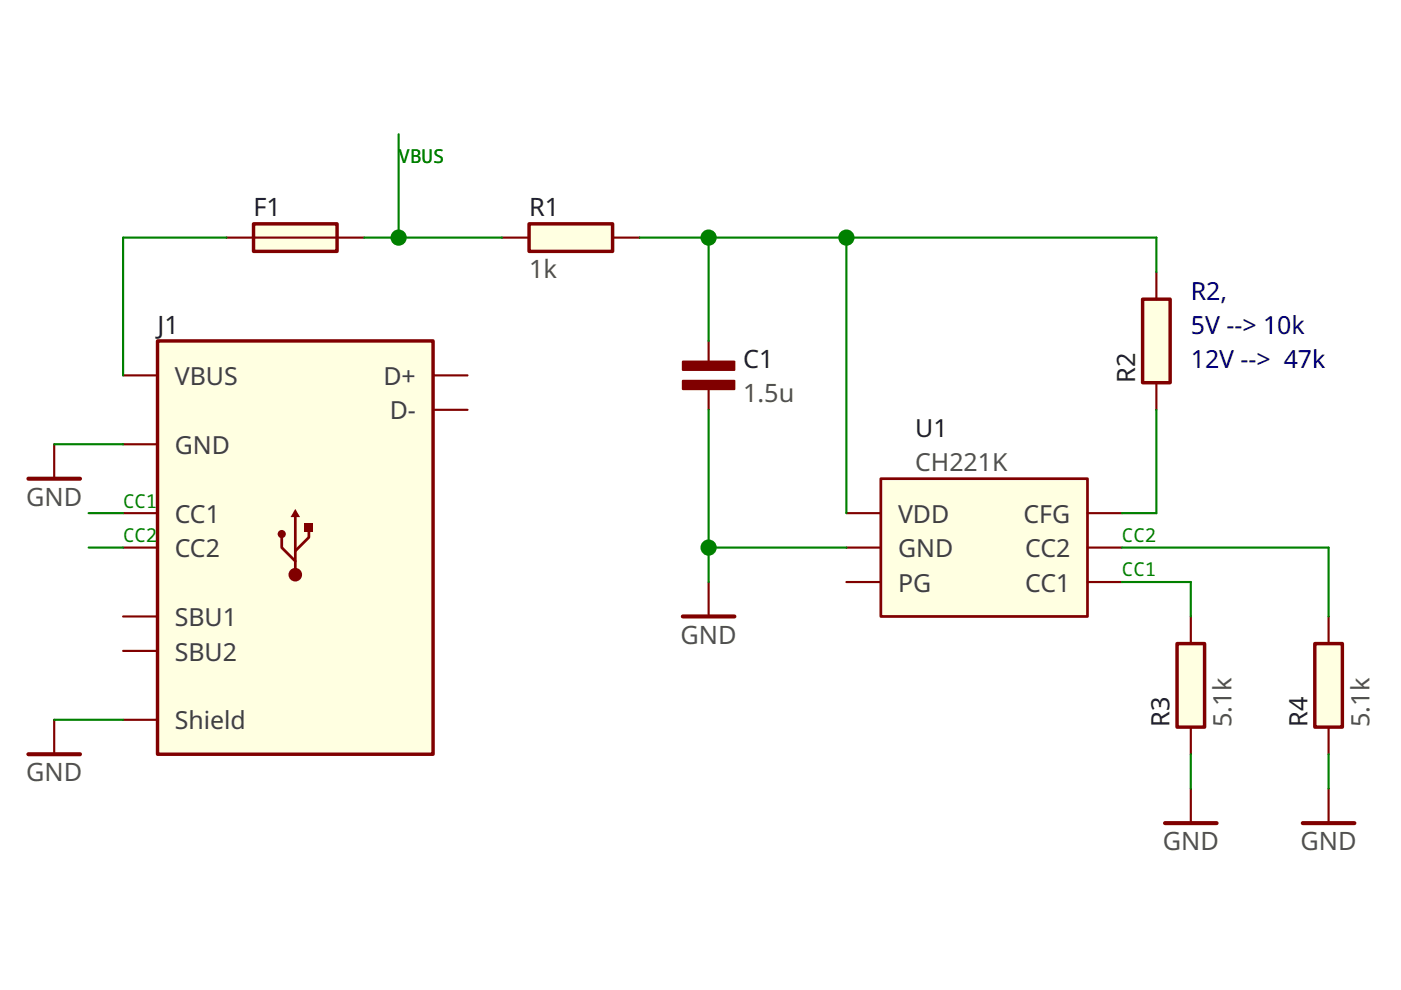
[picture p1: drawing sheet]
<svg xmlns="http://www.w3.org/2000/svg" width="297mm" height="210mm" viewBox="0 0 297 210" stroke-linecap="round" stroke-linejoin="round" font-family="sans-serif">
<path d="M112.2 47.5h17.7v5.8h-17.7z" fill-rule="evenodd" fill="#ffffe1" stroke="#800000" stroke-width=".73"/>
<path d="M106.4 50.4h5.8M129.9 50.4h5.7" fill="none" stroke="#800000" stroke-width=".46"/>
<path d="M242.3 63.4h5.8v17.7h-5.8z" fill-rule="evenodd" fill="#ffffe1" stroke="#800000" stroke-width=".73"/>
<path d="M245.2 57.7v5.7M150.2 72.3v4.4M150.2 82.5v4.4M245.2 81.1v5.8" fill="none" stroke="#800000" stroke-width=".46"/>
<g fill="#800000" stroke="#800000" stroke-width=".43">
<path d="M144.8 76.7h10.9v1.7h-10.9z" fill-rule="evenodd"/>
<path d="M144.8 80.7h10.9v1.8h-10.9z" fill-rule="evenodd"/>
</g>
<path d="M33.4 72.3h58.4v87.6h-58.4z" fill-rule="evenodd" fill="#ffffe1" stroke="#800000" stroke-width=".73"/>
<g fill="#800000">
<path d="M62.6 107.9l1 1.7h-2z"/>
<path d="M64.6 110.9h1.7v1.8h-1.7z" fill-rule="evenodd"/>
<circle cx="59.7" cy="113.2" r=".86"/>
<circle cx="62.6" cy="121.9" r="1.44"/>
</g>
<path d="M59.7 113.2v2.9l2.9 2.9M62.6 109.6v12.3M65.5 111.8v2.1l-2.9 2.9" fill="none" stroke="#800000" stroke-width=".58"/>
<path d="M26.1 79.6h7.3M91.8 79.6h7.3M11.5 94.2v7.3M26.1 94.2h7.3M91.8 86.9h7.3M26.1 116.1h7.3M26.1 108.8h7.3M26.1 138h7.3M26.1 130.7h7.3M150.2 123.4v7.3M26.1 152.6h7.3M252.5 167.2v7.3" fill="none" stroke="#800000" stroke-width=".46"/>
<path d="M6 101.5h11M144.8 130.7h10.9M247 174.5h11" fill="none" stroke="#800000" stroke-width=".86"/>
<path d="M249.6 136.5h5.8v17.7h-5.8z" fill-rule="evenodd" fill="#ffffe1" stroke="#800000" stroke-width=".73"/>
<path d="M252.5 130.7v5.8M252.5 154.2v5.7M281.7 167.2v7.3" fill="none" stroke="#800000" stroke-width=".46"/>
<path d="M276.2 174.5h11" fill="none" stroke="#800000" stroke-width=".86"/>
<path d="M186.8 101.5h43.8v29.2h-43.8z" fill-rule="evenodd" fill="#ffffe1" stroke="#800000" stroke-width=".58"/>
<path d="M179.5 108.8h7.3M179.5 116.1h7.3M230.6 108.8h7.3M230.6 116.1h7.3M179.5 123.4h7.3M230.6 123.4h7.3" fill="none" stroke="#800000" stroke-width=".46"/>
<path d="M53.8 47.5h17.7v5.8h-17.7z" fill-rule="evenodd" fill="#ffffe1" stroke="#800000" stroke-width=".73"/>
<path d="M48 50.4h29.2" fill="none" stroke="#800000" stroke-width=".46"/>
<path d="M278.8 136.5h5.8v17.7h-5.8z" fill-rule="evenodd" fill="#ffffe1" stroke="#800000" stroke-width=".73"/>
<path d="M281.7 130.7v5.8M11.5 152.6v7.3M281.7 154.2v5.7" fill="none" stroke="#800000" stroke-width=".46"/>
<path d="M6 159.9h11" fill="none" stroke="#800000" stroke-width=".86"/>
<g fill="none" stroke="#008000" stroke-width=".46">
<path d="M84.5 28.5v21.9M48 50.4h-21.9v29.2M77.2 50.4h29.2M135.6 50.4h109.6v7.3M150.2 50.4v21.9M179.5 50.4v58.4M11.5 94.2h14.6M150.2 86.9v36.5M245.2 86.9v21.9h-7.3M18.8 116.1h7.3M18.8 108.8h7.3M150.2 116.1h29.3"/>
<path d="M237.9 116.1h43.8v14.6M237.9 123.4h14.6v7.3M11.5 152.6h14.6M252.5 159.9v7.3M281.7 159.9v7.3"/>
</g>
<g fill="#008000">
<circle cx="150.2" cy="116.1" r="1.73"/>
<circle cx="84.5" cy="50.4" r="1.73"/>
<circle cx="150.2" cy="50.4" r="1.73"/>
<circle cx="179.5" cy="50.4" r="1.73"/>
</g>
<g font-size="5.4" fill="#202020">
<text x="53.8" y="45.9">F1</text>
<text x="112.2" y="45.9">R1</text>
<text x="33.4" y="70.7">J1</text>
<text x="157.5" y="78">C1</text>
<text x="240.7" y="81.1" transform="rotate(-90 240.7 81.1)">R2</text>
<text x="248" y="154.2" transform="rotate(-90 248 154.2)">R3</text>
<text x="277.2" y="154.2" transform="rotate(-90 277.2 154.2)">R4</text>
</g>
<g font-size="5.4" fill="#505050">
<text x="112.2" y="59">1k</text>
<text x="157.5" y="85.3">1.5u</text>
<text x="5.6" y="107.2">GND</text>
<text x="144.3" y="136.4">GND</text>
<text x="261.1" y="154.2" transform="rotate(-90 261.1 154.2)">5.1k</text>
<text x="290.3" y="154.2" transform="rotate(-90 290.3 154.2)">5.1k</text>
<text x="5.6" y="165.6">GND</text>
<text x="246.5" y="180.3">GND</text>
<text x="275.7" y="180.3">GND</text>
</g>
<g font-size="5.3" fill="#000080">
<text x="252.5" y="63.5">R2,</text>
<text x="252.5" y="70.8">5V --&gt; 10k</text>
<text x="252.5" y="78">12V --&gt; 47k</text>
</g>
<g font-size="5.3" fill="#404040">
<text x="37.1" y="81.6">VBUS</text>
<text x="81.3" y="81.6">D+</text>
<text x="82.6" y="88.9">D-</text>
<text x="37.1" y="96.2">GND</text>
<text x="37.1" y="110.9">CC1</text>
<text x="190.4" y="110.9">VDD</text>
<text x="217" y="110.9">CFG</text>
<text x="37.1" y="118.2">CC2</text>
<text x="190.4" y="118.2">GND</text>
<text x="217.3" y="118.2">CC2</text>
<text x="190.4" y="125.5">PG</text>
<text x="217.3" y="125.5">CC1</text>
<text x="37.1" y="132.8">SBU1</text>
<text x="37.1" y="140.1">SBU2</text>
<text x="37.1" y="154.7">Shield</text>
</g>
<text font-size="5.3" fill="#202020" x="194.1" y="92.6">U1</text>
<text font-size="5.3" fill="#505050" x="194.1" y="99.8">CH221K</text>
<g font-size="4.1" fill="#008000">
<text x="84.5" y="34.6">VBUS</text>
<text x="26.1" y="107.6">CC1</text>
<text x="26.1" y="114.9">CC2</text>
<text x="237.9" y="114.9">CC2</text>
<text x="237.9" y="122.2">CC1</text>
</g>
</svg>
